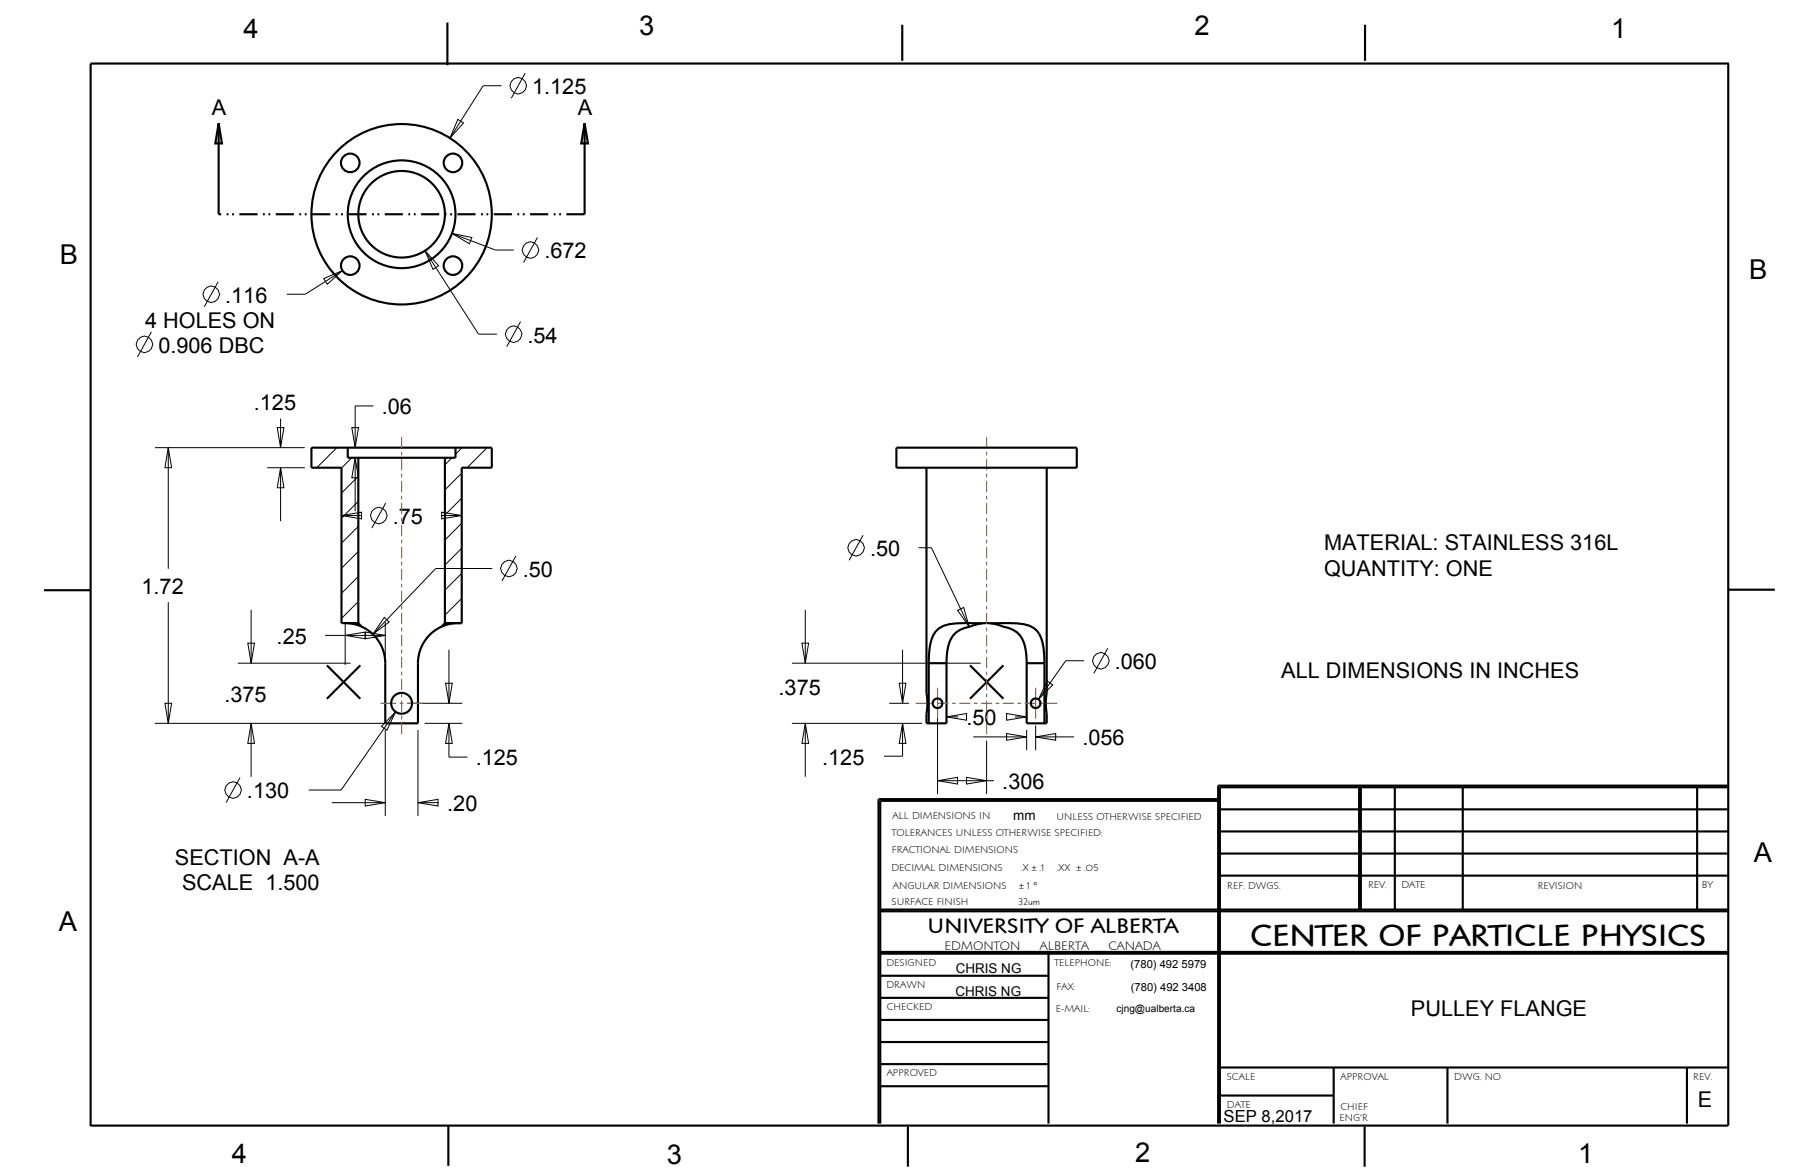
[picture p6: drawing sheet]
<svg xmlns="http://www.w3.org/2000/svg" width="432mm" height="279mm" viewBox="0 0 432 279" stroke-linecap="round" stroke-linejoin="round" font-family="sans-serif">
<g fill="none" stroke="#000" stroke-width=".51">
<path d="M106.3 5.4v10.1M214.4 5.9v8.5M324.4 5.9v8.5M410.7 15.1v252.3h-389.2M410.8 15.1h-389.3v252.5M52 29.3l.7 4.8h-1.5zM52 29.3v21.6M138.9 29.3l.8 4.8h-1.6zM138.9 29.3v21.6M82.6 106.4v2.4h25.6v-2.4M85.2 108.8v39.2M105.7 108.8v39.2"/>
<path d="M21.5 140.2h-11M77.7 158.1l7.9 7.9M81.2 148v-36.9h-7.2v-4.7h42.9v4.7h-7.2v36.9M81.2 148v.1M81.2 148h4M82 148a9.5 9.5 0 0 1 9.6 9.6v14.3h7.7v-14.3a9.5 9.5 0 0 1 10.4-9.5M85.2 148l.7 .9M85.6 158.1l-7.9 7.9M105.7 148l-.7 .9M105.7 148h4M109.7 148v.1M220.7 157.6a13.2 13.2 0 0 1 1.6-7.6 6.3 6.3 0 0 1 5-1.9l12-.1a16.8 16.8 0 0 1 5.4 .7 5.7 5.7 0 0 1 3.2 4.9l.3 4"/>
<path d="M220.7 157.6h4.2M220.7 157.6v14.3M224.9 157.6v14.3h-4.7M230.5 158.1l8 7.9M233.5 148.1l-2.5 .6a8.7 8.7 0 0 0-4.5 2.3 11.4 11.4 0 0 0-1.6 6.6M235.4 148.1l2.5 .6a8.7 8.7 0 0 1 4.5 2.3 11.4 11.4 0 0 1 1.6 6.6M238.5 158.1l-8 7.9M244 157.6v14.3h4.7M244 157.6h4.2M248.2 157.6v14.3M410.7 140.1h11.1M289.5 190.3h-80.3v76.6"/>
<path d="M289.5 189.9h-80.7v77M289.9 197.5h120.7M289.9 192.3h120.7M323 187v29.1M323.4 187v29.1M331.5 187v29.1M347.6 187v29.1M403.3 187v29.1M410.6 186.7h-121.1v80.2M410.6 187h-120.7v79.9M209.2 216.5h201.4M209.2 216.1h201.4"/>
<path d="M289.9 208h120.7M289.9 202.8h120.7M209.2 237.1h40M209.2 231.8h40M209.2 226.6h201.4M209.2 226.2h201.4M249.2 226.6v40.3M209.2 258.1h40M209.2 252.8h40M209.2 247.6h40M209.2 242.3h40M289.9 253.6h120.7"/>
<path d="M316.9 253.6v13.3M344 253.6v13.3M400.9 253.6v13.3M106.5 267.4v9.6M215.8 267.7v9.5M289.9 260.3h27M324.3 267.7v9.5"/>
</g>
<g fill="none" stroke="#000" stroke-width=".24">
<path d="M124.8 17.4l-3.3 5.9M108.8 28.4l1.3 .8-3.2 3.6zM119.2 20.4h-4.4l-7.9 12.4M101 59.6l3.2 3.5-1.3 .9zM101 59.6l12.7 19.8h4.4M107.4 55.5l4.7 .9-.5 1.5zM107.4 55.5l10.3 3.9h4.4M127.7 56.4l-3.3 6M36 78.8l-3.3 6M51.9 66.9l-3.4 6M76.9 66.2l4.5-1.9-3.6 3.2zM81.4 64.3l-8.8 5.6h-4.4"/>
<path d="M123.7 76.4l-3.3 6M66.7 99.5v6.9M88.8 96.4h-4.4v10M36.8 106.4h35.6M40 106.4l.8 4.7h-1.6zM40 106.4v28.7M63.5 111.1h8.9M65.9 101.6h1.6l-.8 4.8zM66.7 111.1l.8 4.8h-1.6zM66.7 111.1v12.7M74.1 106.4h-.1M80 106.4l-4.7 4.7"/>
<path d="M83.6 108.8l-2.4 2.4M83.6 101.6h1.6l-.8 4.8zM84.4 108.8l.8 4.7h-1.6zM84.4 108.8v12.7M85.2 113.2l-4 4M85.2 119.1l-4 4M91.7 119.5l-3.3 6M107.4 108.8l-1.7 1.6M109.7 112.4l-4 4M109.7 118.3l-4 4M109.8 106.4l-1.6 1.5M115.8 106.4l-4.8 4.7"/>
<path d="M81.2 122.5l4.7-.8v1.6zM81.2 122.5h4.8M85.2 125.1l-4 4M85.2 131l-4 4M85.2 137l-4 4M104.8 122.5h4.9M105 121.7l4.7 .8-4.7 .8zM109.7 124.3l-4 4M109.7 130.3l-4 4M109.7 136.2l-4 4M117 135.1h-13.5l-14.9 15.6M122.6 132.1l-3.3 5.9"/>
<path d="M205.1 127.2l-3.3 5.9M218.3 130.1h3l9 18.9M40 143.1v28.8M56.5 157.6h26.8M58.9 152.8h1.6l-.8 4.8zM59.7 144.9v12.7M77.2 151h14.4M82 151l4.8-.8v1.6zM82 147.8v10.2M85.2 142.9l-4 4M86.8 150.2l4.8 .8-4.8 .8zM91.3 146.7l1.2 1.1-3.9 2.9z"/>
<path d="M91.6 147.8v8.2M106.7 154.4v12.7M109.7 142.2l-4 4M188.2 157.6h32.5M190.6 152.8h1.6l-.8 4.8zM191.4 144.9v12.7M214.5 154.4v12.7M224.9 157.6h8.1M227.6 145l1.4-.7 1.3 4.7zM257.6 157h-4.3l-6.5 9.2M263.3 154l-3.3 6M36.8 171.9h54.8"/>
<path d="M39.2 167.1h1.6l-.8 4.8zM59.7 171.9l.8 4.7h-1.6zM59.7 171.9v12.7M91.6 173.4v20.5M94 169.1l-2 4.4-1.4-.9zM94 169.1l-12.9 18.6h-7.7M97 167.1h12.9M99.3 173.4v20.5M100.9 171.9h9M105.9 162.3h1.6l-.8 4.8zM106.7 171.9l.8 4.7h-1.6zM106.7 171.9v8h4.4"/>
<path d="M188.2 171.9h30.9M191.4 171.9l.8 4.7h-1.6zM191.4 171.9v12.7M211.3 167.1h4.7M213.7 162.3h1.6l-.8 4.8zM214.5 171.9l.8 4.7h-1.6zM214.5 171.9v7.8h-4.4M222.8 168.7v20M224.9 170.3l4.8-.8v1.6zM224.9 170.3h2.8M231.3 175.1h12.7M234.5 176v12.7"/>
<path d="M239.2 174.3l4.8 .8-4.8 .8zM239.2 169.5l4.8 .8-4.8 .8zM241.2 170.3h2.8M244 173.4v4.9M246.1 175.1l4.8-.8v1.6zM246.1 175.1h9.2M246.1 172.4v5.9M248.9 161.8l1.3 .9-3.4 3.5zM57 184.7l-3.3 6M78.9 190.7h12.7M86.8 189.9l4.8 .8-4.8 .8zM99.3 190.7l4.8-.8v1.6z"/>
<path d="M99.3 190.7h5M222.8 185.5l4.8-.8v1.6zM222.8 185.5h13.4M229.7 184.7l4.8 .8-4.8 .8z"/>
<circle cx="123.1" cy="20.4" r="1.95"/>
<circle cx="126" cy="59.4" r="1.95"/>
<circle cx="50.2" cy="69.9" r="1.95"/>
<circle cx="122" cy="79.4" r="1.95"/>
<circle cx="34.3" cy="81.8" r="1.95"/>
<circle cx="90" cy="122.5" r="1.95"/>
<circle cx="120.9" cy="135.1" r="1.95"/>
<circle cx="203.4" cy="130.1" r="1.95"/>
<circle cx="261.6" cy="157" r="1.95"/>
<circle cx="55.4" cy="187.7" r="1.95"/>
</g>
<path d="M138.9 50.9h-86.9" fill="none" stroke="#000" stroke-width=".51" stroke-dasharray="4.3 1.3 .4 .9 .4 1.3" stroke-linecap="butt"/>
<!-- layer: 02___PRT_ALL_AXES -->
<g fill="none" stroke="#963" stroke-width=".26">
<path d="M95.4 103.8v2.7M95.4 107.3v.9M95.4 109v2.7M95.4 112.6v.8M95.4 114.3v2.6M95.4 117.8v.8M95.4 119.5v2.6M234.5 103.8v2.7M234.5 107.3v.9M234.5 109v2.7M234.5 112.6v.8M234.5 114.3v2.6"/>
<path d="M234.5 117.8v.8M234.5 119.5v2.6M95.4 123v.9M95.4 124.7v2.7M95.4 128.2v.9M95.4 129.9v2.7M95.4 133.5v.8M95.4 135.2v2.6M95.4 138.7v.8M234.5 123v.9M234.5 124.7v2.7M234.5 128.2v.9"/>
<path d="M234.5 129.9v2.7M234.5 133.5v.8M234.5 135.2v2.6M234.5 138.7v.8M95.4 140.4v2.6M95.4 143.9v.9M95.4 145.6v2.7M95.4 149.1v.9M95.4 150.8v2.7M95.4 154.4v.8M95.4 156.1v2.6M95.4 159.6v.8"/>
<path d="M234.5 140.4v2.6M234.5 143.9v.9M234.5 145.6v2.7M234.5 149.1v.9M234.5 150.8v2.7M234.5 154.4v.8M234.5 156.1v2.6M234.5 159.6v.8M90.4 167.1h3.8M95 167.1h.9M95.4 161.3v2.6M95.4 164.8v.9"/>
<path d="M95.4 166.5v2.7M95.4 170v.9M95.4 171.7v2.7M96.7 167.1h3.8M217.6 167.1h2.6M221.1 167.1h.8M222.8 163.4v7.4M222.8 167.1h2.6M226.3 167.1h.8M228 167.1h2.6M231.4 167.1h.9M233.2 167.1h2.6"/>
<path d="M234.5 161.3v2.6M234.5 164.8v.9M234.5 166.5v2.7M234.5 170v.9M234.5 171.7v2.7M236.6 167.1h.9M238.3 167.1h2.6M241.8 167.1h.8M243.5 167.1h2.6M246.1 163.4v7.4M247 167.1h.8M248.7 167.1h2.6"/>
</g>
<g fill="none" stroke="#000" stroke-width=".51">
<path d="M213 106.4h42.9v4.7h-42.9zM220.2 111.1v53.5a14.3 14.3 0 0 1 0 5v2.3M248.7 111.1v53.5a14.3 14.3 0 0 0 0 5v2.3"/>
<circle cx="83.2" cy="38.7" r="2.21"/>
<circle cx="107.6" cy="38.7" r="2.21"/>
<circle cx="95.4" cy="50.9" r="21.4"/>
<circle cx="95.4" cy="50.9" r="12.8"/>
<circle cx="95.4" cy="50.9" r="10.3"/>
<circle cx="83.2" cy="63.1" r="2.21"/>
<circle cx="107.6" cy="63.1" r="2.21"/>
<circle cx="95.4" cy="167.1" r="2.48"/>
<circle cx="222.8" cy="167.1" r="1.14"/>
<circle cx="246.1" cy="167.1" r="1.14"/>
</g>
<text font-size="7.4" x="297.1" y="224.7">CENTER OF PARTICLE PHYSICS</text>
<g font-size="6.5">
<text x="57.8" y="9">4</text>
<text x="151.9" y="8.3">3</text>
<text x="283.9" y="8.4">2</text>
<text x="382.9" y="9.1">1</text>
<text x="14.2" y="62.7">B</text>
<text x="415.7" y="66.3">B</text>
<text x="416.8" y="204.7">A</text>
<text x="14" y="221.1">A</text>
<text x="55.1" y="276.4">4</text>
<text x="158.4" y="276.5">3</text>
<text x="269.8" y="276.1">2</text>
<text x="375" y="276.3">1</text>
</g>
<g font-size="5.2">
<text x="126.5" y="22.4">1.125</text>
<text x="50.4" y="27.3">A</text>
<text x="137.3" y="27.3">A</text>
<text x="129.4" y="61.4">.672</text>
<text x="53.5" y="71.9">.116</text>
<text x="34.5" y="77.8">4 HOLES ON</text>
<text x="37.6" y="83.8">0.906 DBC</text>
<text x="125.4" y="81.4">.54</text>
<text x="60.3" y="97.5">.125</text>
<text x="90.8" y="98.4">.06</text>
<text x="93.3" y="124.5">.75</text>
<text x="314.7" y="130.8">MATERIAL: STAINLESS 316L</text>
<text x="124.2" y="137.1">.50</text>
<text x="206.8" y="132.1">.50</text>
<text x="314.7" y="136.7">QUANTITY: ONE</text>
<text x="33.6" y="141.1">1.72</text>
<text x="65.7" y="152.9">.25</text>
<text x="264.9" y="159">.060</text>
<text x="304.5" y="161">ALL DIMENSIONS IN INCHES</text>
<text x="53.3" y="166.7">.375</text>
<text x="185" y="165.2">.375</text>
<text x="229.7" y="172.3">.50</text>
<text x="257.2" y="177.1">.056</text>
<text x="113" y="181.9">.125</text>
<text x="195.4" y="181.6">.125</text>
<text x="58.7" y="189.7">.130</text>
<text x="238.2" y="187.5">.306</text>
<text x="106.3" y="192.7">.20</text>
<text x="41.6" y="205.5">SECTION A-A</text>
<text x="43.3" y="211.5">SCALE 1.500</text>
<text x="335.3" y="241.3">PULLEY FLANGE</text>
<text x="403.5" y="263.1">E</text>
</g>
<text font-size="5.1" x="220.4" y="221.7">UNIVERSITY OF ALBERTA</text>
<text font-size="4" x="290.8" y="266.6">SEP 8,2017</text>
<g font-size="3.2">
<text x="240.8" y="194.8">mm</text>
<text x="227.1" y="231.2">CHRIS NG</text>
<text x="227" y="236.6">CHRIS NG</text>
</g>
<g font-size="3">
<text x="224.4" y="225.6">EDMONTON</text>
<text x="247.1" y="225.6">ALBERTA</text>
<text x="263.4" y="225.6">CANADA</text>
</g>
<g font-size="2.7">
<text x="268.6" y="230">(780) 492 5979</text>
<text x="268.7" y="235.4">(780) 492 3408</text>
</g>
<g font-size="2.4">
<text x="212.1" y="194.6">ALL DIMENSIONS IN</text>
<text x="251.1" y="194.8">UNLESS OTHERWISE SPECIFIED</text>
<text x="211.9" y="198.7">TOLERANCES UNLESS OTHERWISE SPECIFIED:</text>
<text x="211.9" y="202.7">FRACTIONAL DIMENSIONS</text>
<text x="211.8" y="206.9">DECIMAL DIMENSIONS</text>
<text x="242.7" y="206.9">.X ± .1</text>
<text x="251.2" y="206.9">.XX ± .05</text>
<text x="211.9" y="215">SURFACE FINISH</text>
<text x="212.2" y="211.3">ANGULAR DIMENSIONS</text>
<text x="242" y="215">32um</text>
<text x="242.2" y="211.3">± 1 °</text>
<text x="291.7" y="211.3">REF. DWGS.</text>
<text x="325.1" y="211">REV.</text>
<text x="333" y="211">DATE</text>
<text x="365.5" y="211.3">REVISION</text>
<text x="404.4" y="210.9">BY</text>
<text x="210.6" y="229.5">DESIGNED</text>
<text x="250.6" y="229.5">TELEPHONE:</text>
<text x="210.6" y="234.7">DRAWN</text>
<text x="210.7" y="239.9">CHECKED</text>
<text x="251.1" y="235.3">FAX:</text>
<text x="250.9" y="240.4">E-MAIL:</text>
<text x="265.3" y="240.3">cjng@ualberta.ca</text>
<text x="210.7" y="255.6">APPROVED</text>
<text x="291.5" y="256.5">SCALE</text>
<text x="318.6" y="256.6">APPROVAL</text>
<text x="345.6" y="256.6">DWG. NO</text>
<text x="402.4" y="256.5">REV.</text>
<text x="291.5" y="263.2">DATE</text>
<text x="318.6" y="263.7">CHIEF</text>
<text x="318.3" y="266.4">ENG'R</text>
</g>
</svg>
